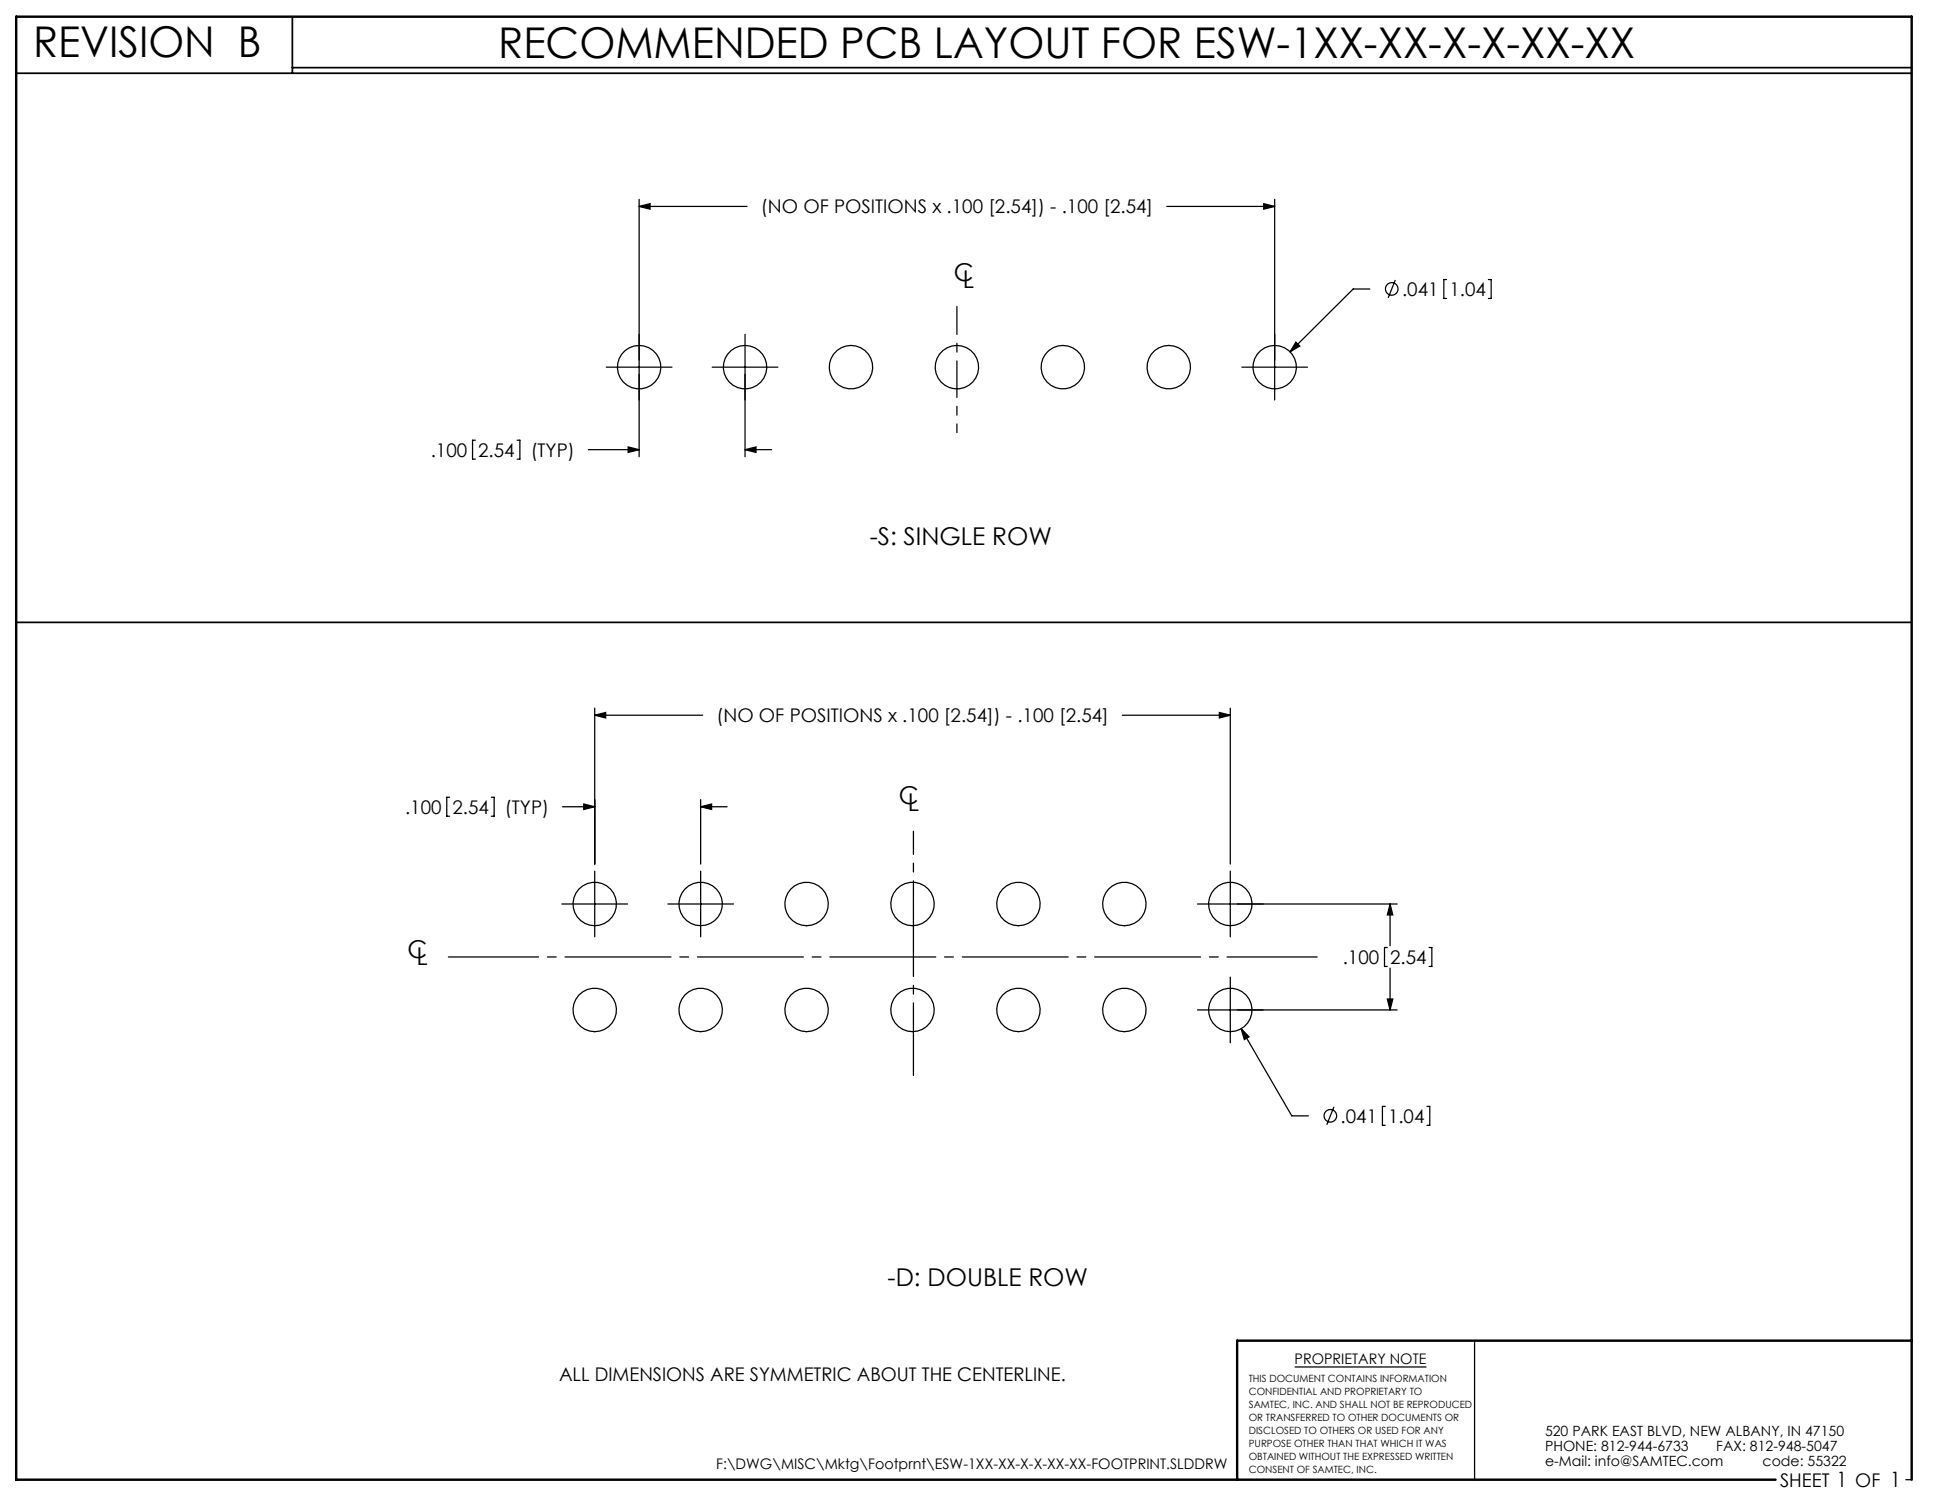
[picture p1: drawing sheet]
<svg xmlns="http://www.w3.org/2000/svg" width="279mm" height="216mm" viewBox="0 0 279 216" stroke-linecap="round" stroke-linejoin="round" font-family="sans-serif">
<g fill="none" stroke="#000" stroke-width=".18">
<path d="M92 29.7l1.5-.4v.8zM92 28.7v37M92 29.7h15.5M167.9 29.7h15.5M181.8 29.3l1.6 .4-1.6 .4zM183.4 28.7v28.8M87.2 52.8h9.5M102.5 52.8h9.4M107.2 48.1v17.6M178.7 52.8h9.4M186.4 49.2l.6 .6-1.4 .8zM197.1 41.6h-2.4l-9.1 9"/>
<path d="M200.7 40.3l-1 2.6M208.1 40.2h-.4v2.7h.4M214.1 40.2h.4v2.7h-.4M68.4 63.3h-.4v2.7h.4M74.4 63.3h.4v2.7h-.4M84.6 64.7h7.4M90.4 64.3l1.6 .4-1.6 .4zM107.2 64.7l1.6-.4v.8zM107.2 64.7h3.8M64.7 114.7h-.4v2.7h.4M70.7 114.7h.4v2.7h-.4M80.9 116h4.7"/>
<path d="M84 115.6l1.6 .4-1.6 .4zM85.6 102.9l1.5-.4v.8zM85.6 101.9v22.4M85.6 102.9h15.5M100.8 116l1.6-.4v.8zM100.8 115v9.3M100.8 116h3.8M161.5 102.9h15.5M175.4 102.5l1.6 .4-1.6 .4zM177 101.9v22.4M80.8 130h9.5M85.6 125.3v9.5"/>
<path d="M96.1 130h9.4M100.8 125.3v9.5M172.3 130h28.7M177 125.3v9.5M199.6 136.3h-.4v2.7h.4M200 130l.4 1.6h-.8zM200 130v6M200 139.3v6M205.6 136.3h.4v2.7h-.4M172.3 145.3h28.7M177 140.5v9.5M178.6 148l1.1 1.1-.7 .4z"/>
<path d="M178.6 148l7.3 12.5h2.3M191.9 159.2l-1 2.6M199.3 159.1h-.4v2.8h.4M199.6 143.7h.8l-.4 1.6zM205.3 159.1h.4v2.8h-.4M186.3 196.6h18.9M212.2 192.8v20M274.2 212.8h.8"/>
<circle cx="92" cy="52.8" r="3.1"/>
<circle cx="107.2" cy="52.8" r="3.1"/>
<circle cx="122.4" cy="52.8" r="3.1"/>
<circle cx="137.7" cy="52.8" r="3.1"/>
<circle cx="152.9" cy="52.8" r="3.1"/>
<circle cx="168.2" cy="52.8" r="3.1"/>
<circle cx="183.4" cy="52.8" r="3.1"/>
<circle cx="200.2" cy="41.6" r=".9"/>
<circle cx="85.6" cy="130" r="3.1"/>
<circle cx="100.8" cy="130" r="3.1"/>
<circle cx="116" cy="130" r="3.1"/>
<circle cx="131.3" cy="130" r="3.1"/>
<circle cx="146.5" cy="130" r="3.1"/>
<circle cx="161.8" cy="130" r="3.1"/>
<circle cx="177" cy="130" r="3.1"/>
<circle cx="85.6" cy="145.3" r="3.1"/>
<circle cx="100.8" cy="145.3" r="3.1"/>
<circle cx="116" cy="145.3" r="3.1"/>
<circle cx="131.3" cy="145.3" r="3.1"/>
<circle cx="146.5" cy="145.3" r="3.1"/>
<circle cx="161.8" cy="145.3" r="3.1"/>
<circle cx="177" cy="145.3" r="3.1"/>
<circle cx="191.4" cy="160.5" r=".9"/>
</g>
<path d="M2.3 10.5h272.7M42.1 2.4v8.1M42.1 9.7h232.9M2.3 89.5h272.7" fill="none" stroke="#000" stroke-width=".25"/>
<path d="M275 192.8h-97v20M255.5 212.8h-253.2v-210.4h272.7v210.4" fill="none" stroke="#000" stroke-width=".35"/>
<path d="M64.5 137.6h125" fill="none" stroke="#000" stroke-width=".18" stroke-dasharray="15.2 1.3 1.3 1.3" stroke-dashoffset="2.3"/>
<path d="M131.4 130v24.7" fill="none" stroke="#000" stroke-width=".18" stroke-dasharray="15.2 1.3 1.3 1.3" stroke-dashoffset="4.8"/>
<path d="M131.4 130v-10.4" fill="none" stroke="#000" stroke-width=".18" stroke-dasharray="15.2 1.3 1.3 1.3" stroke-dashoffset="11.9"/>
<path d="M137.7 55.9v-11.8" fill="none" stroke="#000" stroke-width=".18" stroke-dasharray="15.2 1.3 1.3 1.3" stroke-dashoffset="11.2"/>
<path d="M137.7 55.9v6.3" fill="none" stroke="#000" stroke-width=".18" stroke-dasharray="15.2 1.3 1.3 1.3" stroke-dashoffset="14"/>
<path d="M178.6 148l.4 1.5 .7-.4zM200 130l.4 1.6h-.8zM199.6 143.7h.8l-.4 1.6zM84 115.6l1.6 .4-1.6 .4zM100.8 116l1.6-.4v.8zM85.6 102.9l1.5-.4v.8zM175.4 102.5l1.6 .4-1.6 .4zM186.4 49.2l-.8 1.4 1.4-.8zM181.8 29.3l1.6 .4-1.6 .4zM92 29.7l1.5-.4v.8zM90.4 64.3l1.6 .4-1.6 .4zM107.2 64.7l1.6-.4v.8z" fill="#000"/>
<g font-size="6.1">
<text x="4.8" y="8.2">REVISION B</text>
<text x="71.7" y="8.3">RECOMMENDED PCB LAYOUT FOR ESW-1XX-XX-X-X-XX-XX</text>
</g>
<g font-size="3.5">
<text x="137.2" y="40.4">C</text>
<text x="138.5" y="41.4">L</text>
<text x="125.1" y="78.4">-S: SINGLE ROW</text>
<text x="129.3" y="115.6">C</text>
<text x="130.6" y="116.6">L</text>
<text x="58.7" y="137.8">C</text>
<text x="59.9" y="138.8">L</text>
<text x="127.7" y="184.9">-D: DOUBLE ROW</text>
</g>
<g font-size="2.7">
<text x="109.5" y="30.7">(NO OF POSITIONS x .100 [2.54]) - .100 [2.54]</text>
<text x="201.7" y="42.6">.041</text>
<text x="208.5" y="42.6">1.04</text>
<text x="62" y="65.7">.100</text>
<text x="68.8" y="65.7">2.54</text>
<text x="76.3" y="65.7">(TYP)</text>
<text x="103.1" y="103.9">(NO OF POSITIONS x .100 [2.54]) - .100 [2.54]</text>
<text x="58.3" y="117.1">.100</text>
<text x="65.1" y="117.1">2.54</text>
<text x="72.6" y="117.1">(TYP)</text>
<text x="193.2" y="138.7">.100</text>
<text x="200" y="138.7">2.54</text>
<text x="192.9" y="161.5">.041</text>
<text x="199.7" y="161.5">1.04</text>
<text x="80.4" y="198.6">ALL DIMENSIONS ARE SYMMETRIC ABOUT THE CENTERLINE.</text>
<text x="256.1" y="213.9">SHEET 1 OF 1</text>
</g>
<g font-size="2.1">
<text x="186.3" y="196.2">PROPRIETARY NOTE</text>
<text x="103" y="211.3">F:\DWG\MISC\Mktg\Footprnt\ESW-1XX-XX-X-X-XX-XX-FOOTPRINT.SLDDRW</text>
</g>
<g font-size="2">
<text x="222.3" y="206.5">520 PARK EAST BLVD, NEW ALBANY, IN 47150</text>
<text x="222.3" y="208.6">PHONE: 812-944-6733</text>
<text x="246.9" y="208.6">FAX: 812-948-5047</text>
<text x="222.3" y="210.8">e-Mail: info@SAMTEC.com</text>
<text x="253.6" y="210.8">code: 55322</text>
</g>
<g font-size="1.4">
<text x="179.7" y="198.8">THIS DOCUMENT CONTAINS INFORMATION</text>
<text x="179.7" y="200.6">CONFIDENTIAL AND PROPRIETARY TO</text>
<text x="179.7" y="202.5">SAMTEC, INC. AND SHALL NOT BE REPRODUCED</text>
<text x="179.7" y="204.4">OR TRANSFERRED TO OTHER DOCUMENTS OR</text>
<text x="179.7" y="206.2">DISCLOSED TO OTHERS OR USED FOR ANY</text>
<text x="179.7" y="208.1">PURPOSE OTHER THAN THAT WHICH IT WAS</text>
<text x="179.7" y="210">OBTAINED WITHOUT THE EXPRESSED WRITTEN</text>
<text x="179.7" y="211.8">CONSENT OF SAMTEC, INC.</text>
</g>
</svg>
